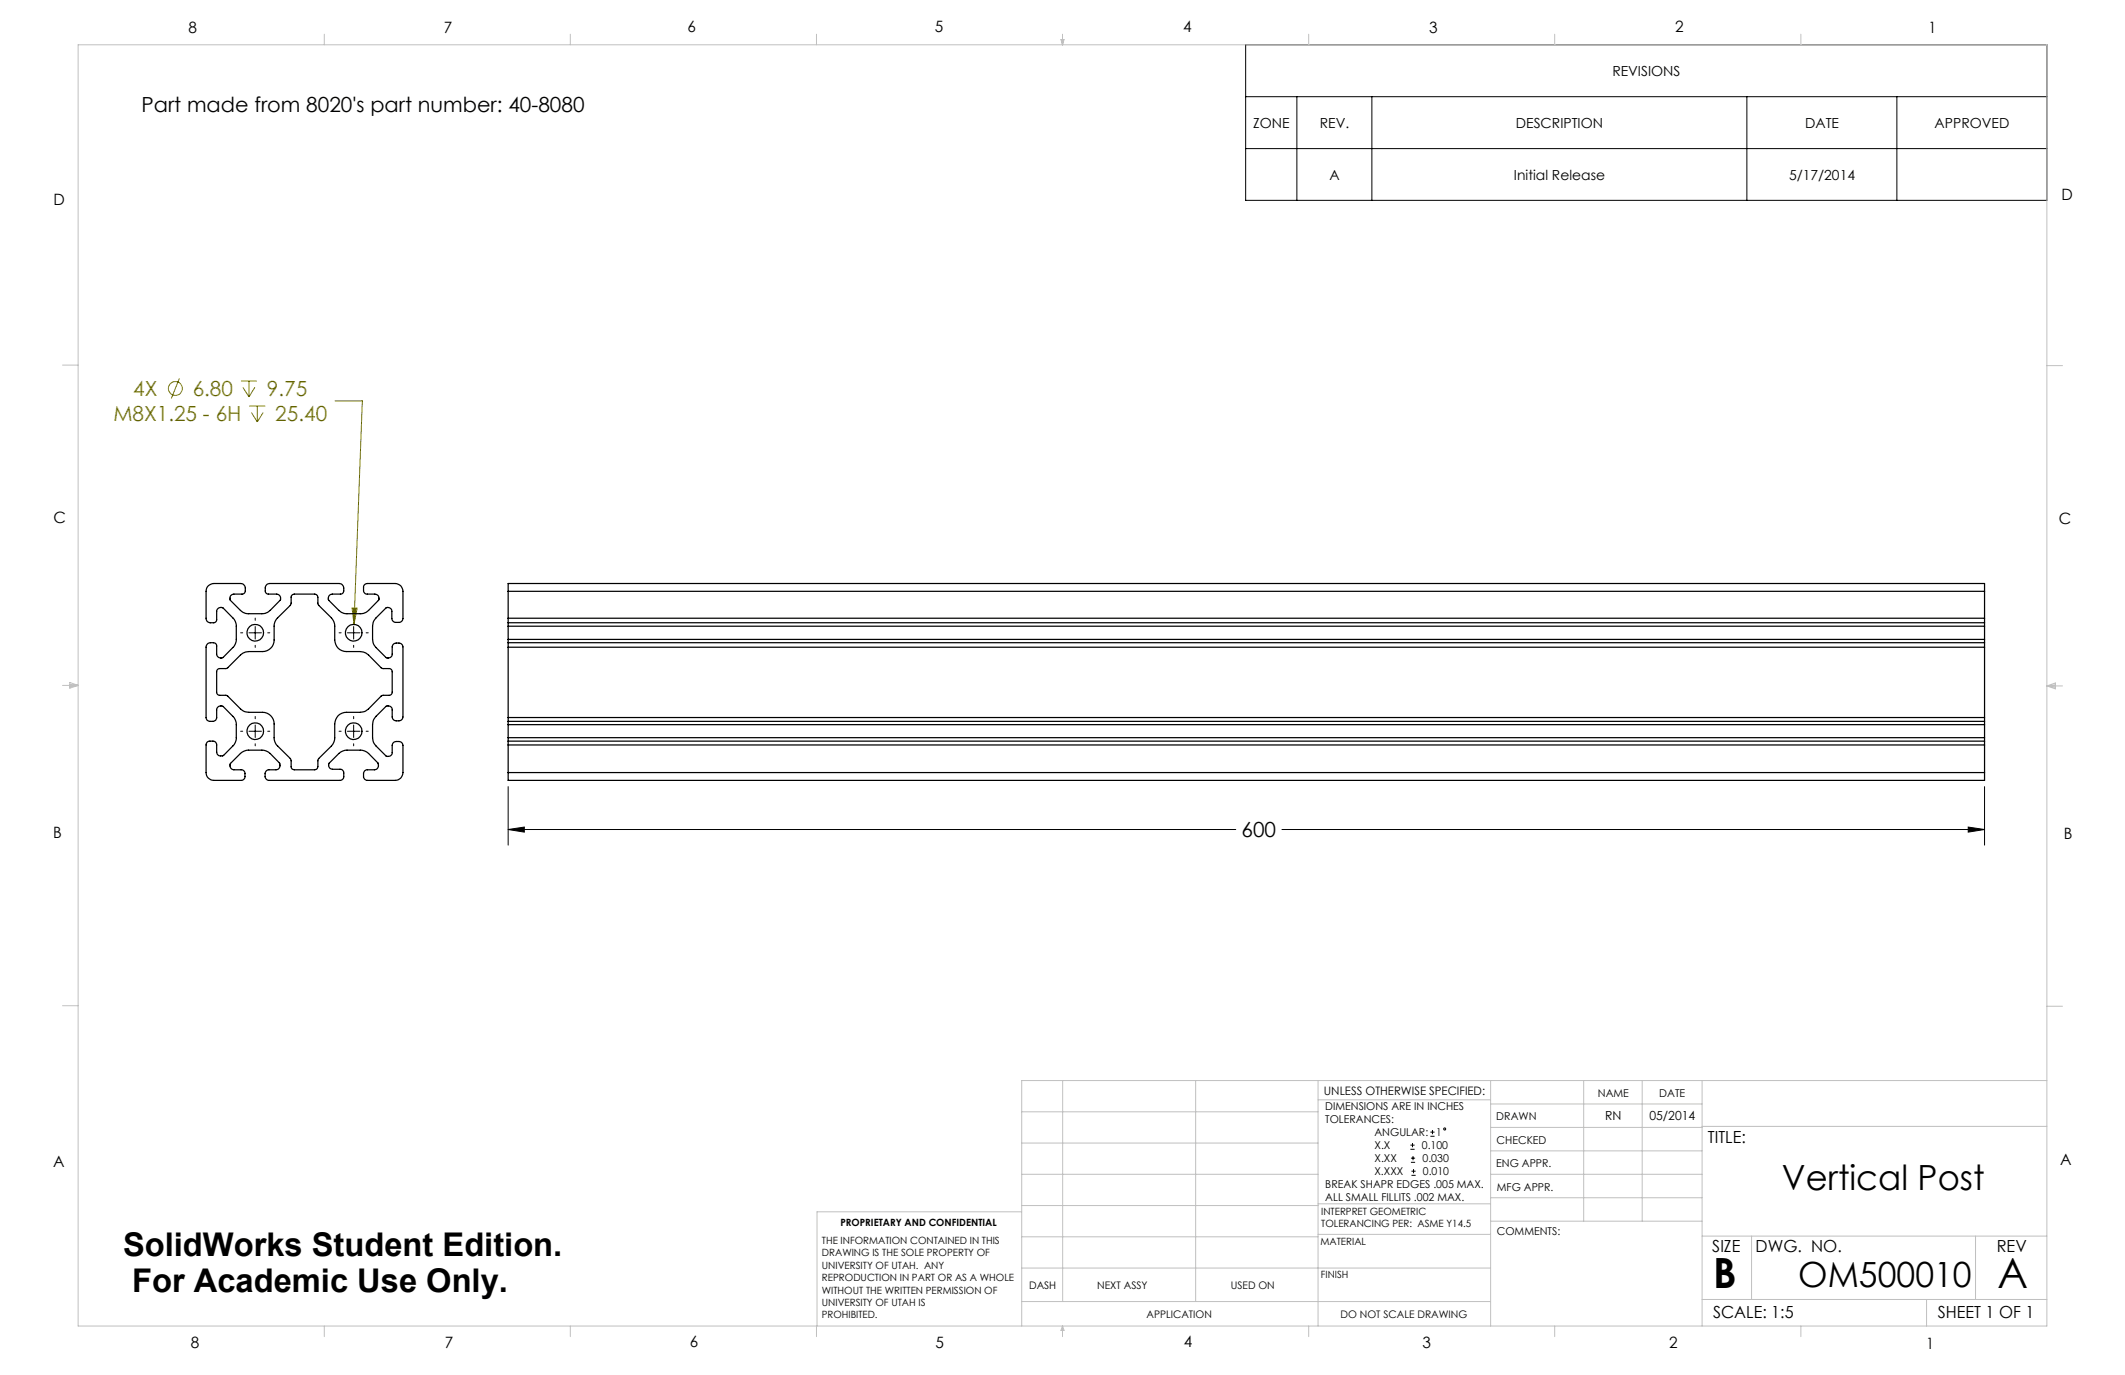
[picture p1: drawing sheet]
<svg xmlns="http://www.w3.org/2000/svg" width="432mm" height="279mm" viewBox="0 0 432 279" stroke-linecap="round" stroke-linejoin="round" font-family="sans-serif">
<g fill="none" stroke="#808000" stroke-width=".2">
<path d="M36.4 76.9l-1.6 4.1M49 77.4h3.2M49.4 78.7l1.2 1.9M50.6 77.4v3.2M51.8 78.7l-1.2 1.9M50.7 82.5h3.2M51.1 83.8l1.2 1.9M52.3 82.5v3.2M53.5 83.8l-1.2 1.9M68.1 81.5h5.5l-1.7 45.4M71.5 123.5l1.1 .1-.7 3.3z"/>
<circle cx="35.6" cy="78.9" r="1.42"/>
</g>
<g fill="none" stroke="#000" stroke-width=".2">
<path d="M253.1 9.1h162.8v31.6h-162.8zM253.1 19.6h162.8M263.5 19.6v21.1M278.8 19.6v21.1M355 19.6v21.1M385.4 19.6v21.1M253.1 30.2h162.8M48.9 128.6h.4M50.6 128.6h2.5M51.9 125.6v.4M51.9 127.3v2.6M51.9 131.1v.5"/>
<path d="M54.4 128.6h.4M68.9 128.6h.4M70.6 128.6h2.5M71.9 125.6v.4M71.9 127.3v2.6M71.9 131.1v.5M74.4 128.6h.4M48.9 148.6h.4M50.6 148.6h2.5M51.9 145.6v.4M51.9 147.3v2.6M51.9 151.1v.5"/>
<path d="M54.4 148.6h.4M68.9 148.6h.4M70.6 148.6h2.5M71.9 145.6v.4M71.9 147.3v2.6M71.9 151.1v.5M74.4 148.6h.4M103.3 159.8v11.9M403.3 159.8v11.9M103.3 168.6l3.2-.5v1zM103.3 168.6h147.8M260.5 168.6h142.8"/>
<path d="M399.9 168.1l3.4 .5-3.4 .5zM286.6 233.5h.8M286.6 232.7h.8M286.7 236.2h.8M286.7 235.3h.8M286.8 238.8h.9M286.8 238h.9M287 232.3v.8M287.1 234.9v.9M287.2 237.6v.8M290.7 230.9h.8M290.7 230h.8"/>
<path d="M291.1 229.6v.9"/>
<circle cx="293.5" cy="229.4" r=".21"/>
</g>
<g fill="none" stroke="#c0c0c0" stroke-width=".2">
<path d="M15.9 9.1h400v260.4h-400zM65.9 6.9v2.2M115.9 6.9v2.2M165.9 6.9v2.2M215.6 8h.6l-.3 1.1zM215.7 8l.2 1.1M215.9 6.9v2.2M216 8l-.1 1.1M265.9 6.9v2.2M315.9 6.9v2.2M365.9 6.9v2.2M12.7 74.2h3.2"/>
<path d="M415.9 74.3h3.2M12.7 139.3h3.2M14.2 139.1l1.7 .2M14.2 138.7l1.7 .6-1.7 .5zM15.9 139.3l-1.7 .3M415.9 139.4h3.2M415.9 139.4l1.8-.6v1.2zM415.9 139.4l1.8 .3M417.7 139.2l-1.8 .2M12.7 204.4h3.2M215.9 219.6v44.9M243 219.6v44.9"/>
<path d="M267.8 219.6v49.9M302.9 219.6v49.9M321.8 219.6v28.5M333.7 219.6v28.5M345.9 219.6v49.9M415.9 204.5h3.2M415.9 219.6h-208.3v49.9M207.6 238.6h60.2M207.6 232.3h60.2M207.6 225.9h60.2M267.8 223.5h35.1M302.9 233.9h43"/>
<path d="M302.9 229.1h43M302.9 224.3h43M302.9 238.6h43M345.9 228.9h70M207.6 257.7h95.3M207.6 251.3h60.2M207.6 245h60.2M207.6 246.2h-41.6v23.3M267.8 250.8h35.1M267.8 244.6h35.1M302.9 248.1h43M302.9 243.4h43"/>
<path d="M345.9 251.2h70M355.9 251.2v12.9M401.4 251.2v12.9M65.9 269.5v2.1M115.9 269.5v2.1M165.9 269.5v2.1M207.6 264.5h95.3M215.9 269.5v2.1M215.9 269.5l.3 .8h-.6zM265.9 269.5v2.1M315.9 269.5v2.1M345.9 264.1h70"/>
<path d="M365.9 269.5v2.1M391.5 264.1v5.4"/>
</g>
<path d="M103.3 168.6l3.2-.5v1zM399.9 168.1l3.4 .5-3.4 .5z" fill="#000"/>
<path d="M71.5 123.5l1.1 .1-.7 3.3z" fill="#808000"/>
<g fill="none" stroke="#000" stroke-width=".25">
<path d="M42.3 119l1.2-.4h5.4l.5 .1 .4 .4v1a.66 .66 0 0 1-.6 .6l-1.8 .1a.91 .91 0 0 0-.6 1.2l2.6 2.5 .9 .2h2.9a2.48 2.48 0 0 0 1.7-.7l2.1-2.2a.91 .91 0 0 0-.8-1.1h-1.9l-.4-.5v-.7a.9 .9 0 0 1 .9-.9h14.1l.5 .1 .4 .4 .1 1a.66 .66 0 0 1-.7 .6l-1.8 .1a.84 .84 0 0 0-.6 1.2l2.6 2.5 .9 .2h2.9a2.48 2.48 0 0 0 1.7-.7l2-2a.86 .86 0 0 0-.7-1.3l-2-.1-.3-.3v-1a.78 .78 0 0 1 .7-.7h5.7l1.1 .4 .5 1.2v5.5a.85 .85 0 0 1-.8 .8h-.8l-.5-.4-.2-.4v-1.5a.8 .8 0 0 0-1.2-.7l-2 2.1-.5 .7-.2 .9v2.7a2.31 2.31 0 0 0 .7 1.7l2.3 2.1a.81 .81 0 0 0 1-.8v-1.5l.1-.4 .4-.3h.9a.85 .85 0 0 1 .8 .7v14.3l-.4 .6-1 .2a.85 .85 0 0 1-.8-.8v-1.6a.88 .88 0 0 0-1.3-.6l-2 2.1-.5 .7-.2 .9v2.7a2.31 2.31 0 0 0 .7 1.7l2.3 2.1a.81 .81 0 0 0 1-.8v-1.5l.1-.4 .4-.3h.9a.85 .85 0 0 1 .8 .7v5.6l-.5 1.1-.5 .4-.6 .1h-5.7a.78 .78 0 0 1-.7-.8v-.7l.2-.5 .3-.1 1.7-.1a.92 .92 0 0 0 .8-1.2l-2-2.1-.8-.5-.7-.2h-2.9a2.48 2.48 0 0 0-1.6 .7l-2 2a.86 .86 0 0 0 .7 1.2l1.9 .1 .3 .4 .1 1a.78 .78 0 0 1-.8 .8h-14.6l-.6-.7v-.7a.78 .78 0 0 1 .7-.8h1.7a.93 .93 0 0 0 .6-1.2l-2-2.1-.8-.5-.7-.2h-2.9a2.48 2.48 0 0 0-1.6 .7l-2.1 2.1a.91 .91 0 0 0 .7 1.2l1.8 .1 .4 .4 .1 .9a.78 .78 0 0 1-.8 .8h-5.5l-.6-.1-.6-.4-.3-.5-.1-.6v-5.6a.73 .73 0 0 1 .8-.8h.8l.4 .3 .1 .3v1.6a.89 .89 0 0 0 1.3 .8l2.2-2.2 .3-.6 .2-.7v-2.9a2.31 2.31 0 0 0-.7-1.6l-2-2.1a.85 .85 0 0 0-1.3 .8v1.6l-.2 .5-.4 .2h-.7a.73 .73 0 0 1-.8-.8v-14.5l.4-.6 1.1-.1a.66 .66 0 0 1 .6 .7v1.8a.89 .89 0 0 0 1.3 .5l2.2-2.2 .3-.6 .2-.7v-2.9a2.31 2.31 0 0 0-.7-1.6l-2-2.1a.85 .85 0 0 0-1.3 .7v2l-.4 .3h-.8a.85 .85 0 0 1-.9-.9v-5.4l.1-.6zM44.2 136l.4-.1 1.5-.1 2.8-2.7a2.75 2.75 0 0 1 1.7-.7h2.7a2.35 2.35 0 0 0 2.4-2.4v-2.8a2.31 2.31 0 0 1 .7-1.6l2.7-2.7 .1-1.5a.66 .66 0 0 1 .6-.7l4.5 .1 .3 .6v1.4l2.7 2.8a2.48 2.48 0 0 1 .7 1.6v2.8a2.35 2.35 0 0 0 2.4 2.4h2.8a2.75 2.75 0 0 1 1.7 .7l2.7 2.7 1.5 .1a.6 .6 0 0 1 .6 .6v4.2a.6 .6 0 0 1-.6 .6l-1.5 .1-2.7 2.6a2.31 2.31 0 0 1-1.7 .7h-2.8a2.35 2.35 0 0 0-2.4 2.4v2.8a2.48 2.48 0 0 1-.7 1.7l-2.7 2.7v1.5a.66 .66 0 0 1-.6 .6h-4.2a.6 .6 0 0 1-.6-.6l-.1-1.6-2.7-2.6a2.31 2.31 0 0 1-.7-1.7v-2.8a2.35 2.35 0 0 0-2.4-2.4h-2.7a2.31 2.31 0 0 1-1.7-.7l-2.8-2.7h-1.4a.6 .6 0 0 1-.7-.6v-4.3zM103.3 120.2v-1.6h300v1.6M103.3 125.6v.9M103.3 130.6v.9M103.3 129.9v.7M103.3 126.5v.7M103.3 125.6h300M103.3 120.2v5.4M103.3 127.2v2.7M103.3 131.5v14.3M103.3 120.2h300"/>
<path d="M103.3 126.5h300M103.3 131.5h300M103.3 130.6h300M103.3 129.9h300M103.3 127.2h300M403.3 125.6v.9M403.3 130.6v.9M403.3 129.9v.7M403.3 126.5v.7M403.3 120.2v5.4M403.3 127.2v2.7M403.3 131.5v14.3"/>
<path d="M103.3 145.8v.8M103.3 157v1.6h300v-1.6M103.3 150.6v.8M103.3 146.6v.6M103.3 149.9v.7M103.3 147.2v2.7M103.3 151.4v5.6M103.3 146.6h300M103.3 145.8h300M103.3 157h300M103.3 151.4h300M103.3 150.6h300"/>
<path d="M103.3 147.2h300M103.3 149.9h300M403.3 145.8v.8M403.3 150.6v.8M403.3 146.6v.6M403.3 149.9v.7M403.3 147.2v2.7M403.3 151.4v5.6"/>
<circle cx="51.9" cy="128.6" r="1.69"/>
<circle cx="71.9" cy="128.6" r="1.69"/>
<circle cx="51.9" cy="148.6" r="1.69"/>
<circle cx="71.9" cy="148.6" r="1.69"/>
</g>
<g font-size="8.5">
<text x="348.1" y="261.8">B</text>
<text x="405.9" y="261.6">A</text>
</g>
<g font-size="7.1">
<text x="362.1" y="241.9">Vertical Post</text>
<text x="365.4" y="261.5">OM500010</text>
</g>
<g font-size="6.6">
<text x="25" y="255.3">SolidWorks Student Edition.</text>
<text x="26.8" y="262.5">For Academic Use Only.</text>
</g>
<g font-size="4.2">
<text x="28.7" y="22.8">Part made from 8020's part number: 40-8080</text>
<text x="252.3" y="170.2">600</text>
</g>
<g font-size="4.2" fill="#808000">
<text x="27.1" y="80.5">4X</text>
<text x="39.2" y="80.5">6.80</text>
<text x="54.2" y="80.5">9.75</text>
<text x="23" y="85.6">M8X1.25 - 6H</text>
<text x="55.9" y="85.6">25.40</text>
</g>
<g font-size="3.4">
<text x="347.1" y="232.3">TITLE:</text>
<text x="347.9" y="254.3">SIZE</text>
<text x="356.7" y="254.4">DWG. NO.</text>
<text x="405.7" y="254.5">REV</text>
<text x="348.1" y="267.9">SCALE: 1:5</text>
<text x="393.8" y="267.9">SHEET 1 OF 1</text>
</g>
<g font-size="3.2">
<text x="38.3" y="6.7">8</text>
<text x="90.2" y="6.7">7</text>
<text x="139.7" y="6.5">6</text>
<text x="190" y="6.5">5</text>
<text x="240.4" y="6.5">4</text>
<text x="290.4" y="6.7">3</text>
<text x="340.4" y="6.5">2</text>
<text x="391.9" y="6.7">1</text>
<text x="10.9" y="41.6">D</text>
<text x="418.9" y="40.7">D</text>
<text x="10.9" y="106.3">C</text>
<text x="418.4" y="106.4">C</text>
<text x="10.8" y="170.2">B</text>
<text x="419.4" y="170.6">B</text>
<text x="10.8" y="237.2">A</text>
<text x="418.6" y="236.8">A</text>
<text x="38.8" y="273.8">8</text>
<text x="90.4" y="273.8">7</text>
<text x="140.2" y="273.8">6</text>
<text x="190.1" y="273.9">5</text>
<text x="240.5" y="273.8">4</text>
<text x="289" y="273.9">3</text>
<text x="339.1" y="273.8">2</text>
<text x="391.4" y="274.1">1</text>
</g>
<g font-size="2.8">
<text x="327.6" y="15.4">REVISIONS</text>
<text x="254.6" y="26">ZONE</text>
<text x="268.2" y="26">REV.</text>
<text x="308" y="26">DESCRIPTION</text>
<text x="366.8" y="26">DATE</text>
<text x="393.1" y="26">APPROVED</text>
<text x="270.1" y="36.5">A</text>
<text x="307.6" y="36.5">Initial Release</text>
<text x="363.5" y="36.5">5/17/2014</text>
</g>
<g font-size="2.5">
<text x="326.2" y="227.6">RN</text>
<text x="335.2" y="227.7">05/2014</text>
</g>
<text font-size="2.4" x="269" y="222.4">UNLESS OTHERWISE SPECIFIED:</text>
<g font-size="2.2">
<text x="269.3" y="225.6">DIMENSIONS ARE IN INCHES</text>
<text x="304.1" y="227.7">DRAWN</text>
<text x="324.7" y="222.9">NAME</text>
<text x="337.2" y="222.9">DATE</text>
<text x="269.3" y="228.2">TOLERANCES:</text>
<text x="279.3" y="233.5">X.X</text>
<text x="279.3" y="230.9">ANGULAR:</text>
<text x="288.9" y="233.5">0.100</text>
<text x="291.8" y="230.9">1</text>
<text x="304.1" y="232.6">CHECKED</text>
<text x="279.3" y="236.2">X.XX</text>
<text x="279.3" y="238.8">X.XXX</text>
<text x="289" y="236.2">0.030</text>
<text x="289.1" y="238.8">0.010</text>
<text x="304" y="237.2">ENG APPR.</text>
<text x="269.3" y="241.5">BREAK SHAPR EDGES .005 MAX.</text>
<text x="269.3" y="244.1">ALL SMALL FILLITS .002 MAX.</text>
<text x="304.2" y="241.9">MFG APPR.</text>
<text x="304.1" y="250.9">COMMENTS:</text>
</g>
<g font-size="2.1">
<text x="209.1" y="261.9">DASH</text>
<text x="223" y="261.9">NEXT ASSY</text>
<text x="250.1" y="261.9">USED ON</text>
<text x="233" y="267.8">APPLICATION</text>
<text x="272.4" y="267.8">DO NOT SCALE DRAWING</text>
</g>
<g font-size="2">
<text x="170.8" y="249.2">PROPRIETARY AND CONFIDENTIAL</text>
<text x="268.5" y="246.8">INTERPRET GEOMETRIC</text>
<text x="268.5" y="249.4">TOLERANCING PER: ASME Y14.5</text>
<text x="167" y="252.8">THE INFORMATION CONTAINED IN THIS</text>
<text x="167" y="255.3">DRAWING IS THE SOLE PROPERTY OF</text>
<text x="167" y="257.8">UNIVERSITY OF UTAH. ANY</text>
<text x="268.3" y="252.9">MATERIAL</text>
<text x="167" y="260.3">REPRODUCTION IN PART OR AS A WHOLE</text>
<text x="167" y="262.9">WITHOUT THE WRITTEN PERMISSION OF</text>
<text x="268.4" y="259.7">FINISH</text>
<text x="167" y="265.4">UNIVERSITY OF UTAH IS</text>
<text x="167" y="267.9">PROHIBITED.</text>
</g>
</svg>
